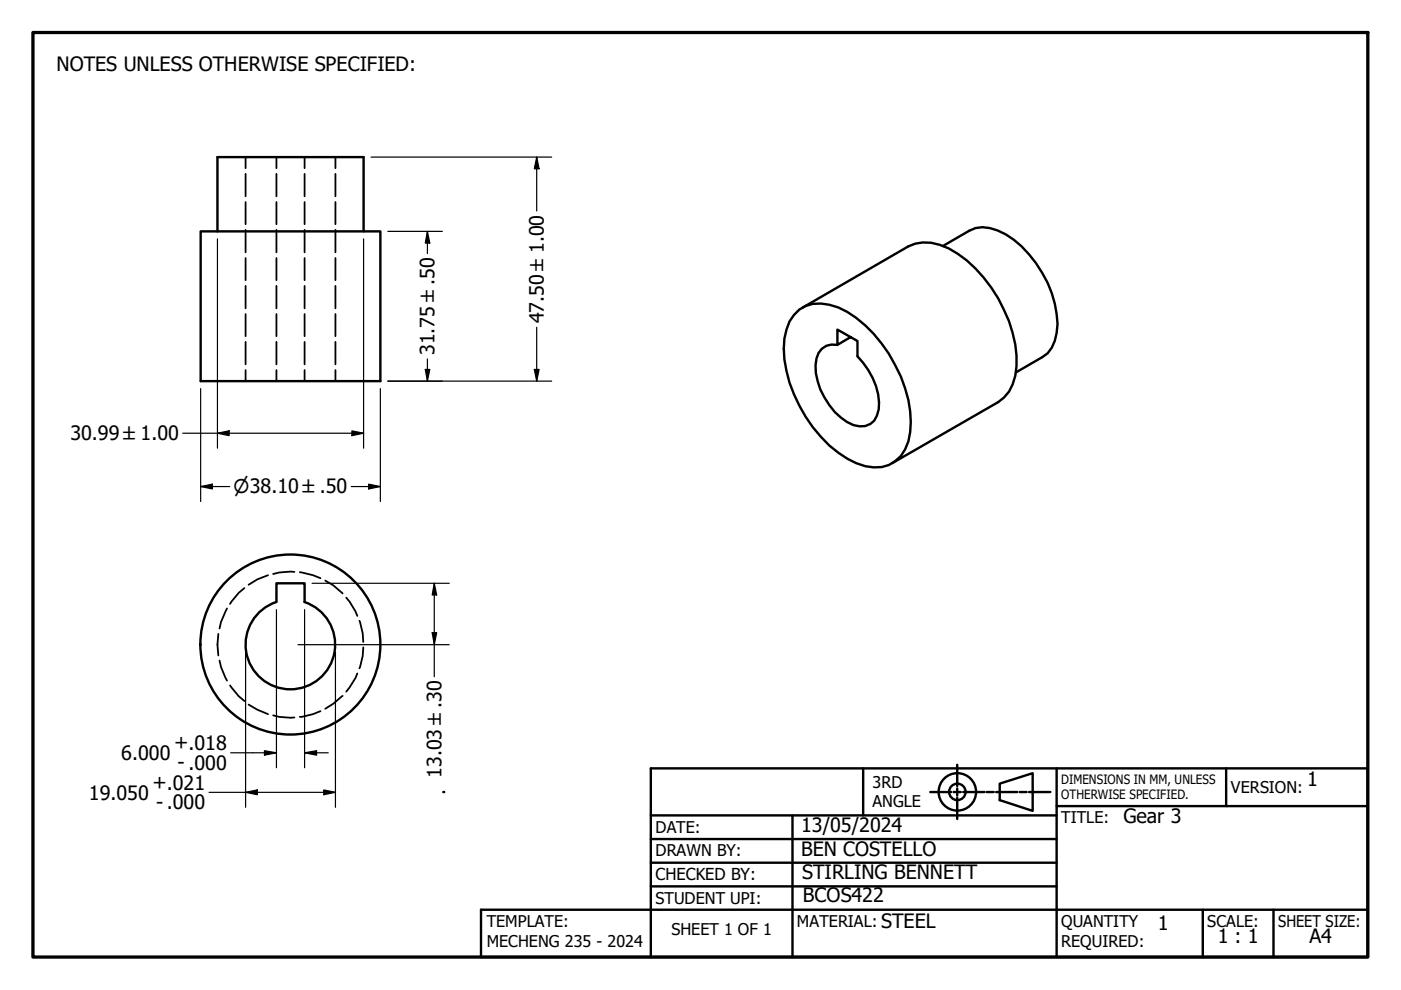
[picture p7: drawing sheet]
<svg xmlns="http://www.w3.org/2000/svg" width="297mm" height="210mm" viewBox="0 0 297 210" stroke-linecap="round" stroke-linejoin="round" font-family="sans-serif">
<!-- layer: Hidden (ANSI) -->
<g fill="none" stroke="#000" stroke-width=".38">
<path d="M52.1 33.3v2.4M52.1 36.9v4.7M58.6 33.3v2.4M58.6 36.9v4.7M64.6 33.3v2.4M64.6 36.9v4.7M71.1 33.3v2.4M71.1 36.9v4.7M52.1 42.8v4.7M52.1 48.7v4.8M52.1 54.7v4.7M58.6 42.8v4.7"/>
<path d="M58.6 48.7v4.8M58.6 54.7v4.7M64.6 42.8v4.7M64.6 48.7v4.8M64.6 54.7v4.7M71.1 42.8v4.7M71.1 48.7v4.8M71.1 54.7v4.7M52.1 60.6v4.8M52.1 66.6v4.7M52.1 72.5v4.8M52.1 78.5v2.3"/>
<path d="M58.6 60.6v4.8M58.6 66.6v4.7M58.6 72.5v4.8M58.6 78.5v2.3M64.6 60.6v4.8M64.6 66.6v4.7M64.6 72.5v4.8M64.6 78.5v2.3M71.1 60.6v4.8M71.1 66.6v4.7M71.1 72.5v4.8M71.1 78.5v2.3"/>
<path d="M46.3 134.4l-.2 2.3 .2 2.3M48.1 129l-1.2 2.9-.4 1.4M51.8 124.7l-1.2 1-1.8 2.4M56.8 122l-2.3 .8-1.8 1.2M62.4 121.3l-3.2 .1-1.3 .3M63.6 121.3l2.8 .7 1.5 .6M69 123.1l1.7 1 1.9 1.7M73.4 126.7l.7 .8 1.3 2.1 .4 1M76.2 131.6l.7 2.7 .1 1.8M77 137.3l-.1 1.8-.7 2.6M46.5 140.1l.4 1.3 1.2 2.9M48.8 145.3l1.8 2.3 1.2 1"/>
<path d="M52.7 149.4l1.8 1.1 2.3 .9M57.9 151.7l1.3 .3 3.2 .1M67.9 150.8l-1.5 .6-2.8 .6M72.6 147.5l-1.9 1.7-1.7 1.1M75.8 142.8l-.4 .9-2 3"/>
</g>
<!-- layer: Visible (ANSI) -->
<g fill="none" stroke="#000" stroke-width=".51">
<path d="M42.5 49.1h38.1v31.7h-38.1zM46.1 49.1v-15.8h31v15.8M199.9 52.2l5.6-3.3a6.5 6.5 0 0 1 6 0 20.4 20.4 0 0 1 9.5 9 22.3 22.3 0 0 1 3.2 10.8 9.3 9.3 0 0 1-2.1 6.2l-1.1 .8-5.6 3.3M168.3 66.8a6.9 6.9 0 0 1 7.5-2.2 18.3 18.3 0 0 1 9.4 6.2 29.4 29.4 0 0 1 7.9 18.7 11 11 0 0 1-2.1 7.2 7 7 0 0 1-7.5 2.1 21.9 21.9 0 0 1-11.2-8.2 30 30 0 0 1-6.1-16.7 11.5 11.5 0 0 1 2.1-7.1zM170.1 65.2l22.5-13a9.1 9.1 0 0 1 8.6 .5 29.4 29.4 0 0 1 13.5 17.9 15.9 15.9 0 0 1-.8 12.4l-1 1.3-1.3 1-22.4 12.9M180.3 71.5l-2.8 1.6v-3.2l4.3 2.4v3.2a14.9 14.9 0 0 1 4.5 11.3 3.8 3.8 0 0 1-5.3 3.3 14.5 14.5 0 0 1-8.1-12.6 4 4 0 0 1 3.4-4.4h1.2M58.6 127.6a9.5 9.5 0 0 0-4.7 14.7 9.5 9.5 0 0 0 15.3 0 9.5 9.5 0 0 0-4.6-14.7M58.6 127.6v-3.9h6v3.9"/>
<circle cx="61.6" cy="136.7" r="19.1"/>
</g>
<!-- layer: Title (ANSI) -->
<circle cx="94" cy="167.9" r=".25" fill="#000"/>
<g fill="none" stroke="#000" stroke-width=".51">
<path d="M138 177.9h86M138 172.9h86M168 172.9v30M183 162.9v10M197.2 167.9h4.5M202.2 167.9h1.5M202.9 162.2v4.5M202.9 167.2v1.5M202.9 169.1v4.5M204.2 167.9h4.5M209.2 167.9h1.5M211.2 167.9h4.5"/>
<path d="M212 166.2l6.9-2.3v8l-6.9-2.3zM216.2 167.9h1.5M218.2 167.9h4.5M224 170.9h66M224 162.9v40M260 162.9v8M138 187.9h86M138 182.9h86M255 192.9v10M270 192.9v10M290 192.9h-188v10h188v-40h-152v40"/>
<circle cx="203" cy="167.9" r="4"/>
<circle cx="203" cy="167.9" r="1.75"/>
</g>
<!-- layer: Border (ANSI) -->
<path d="M7 6.9h283v196h-283z" fill="none" stroke="#000" stroke-width=".7"/>
<!-- layer: Dimension (ANSI) -->
<g fill="none" stroke="#000" stroke-width=".25">
<path d="M78.7 33.3h38.3M113.8 33.3l.5 2.5h-1zM113.8 33.3v11.4M46.1 50.6v44.4M77.1 50.6v44.4M82.2 49.1h11.6M90.6 49.1l.5 2.4h-.9zM90.6 49.1v4.7M90.2 78.3h.9l-.5 2.5zM90.6 76.1v4.7M113.3 78.3h1l-.5 2.5zM113.8 69.4v11.4"/>
<path d="M38.7 91.9h38.4M42.5 82.4v23.9M46.1 91.9l2.5-.6v1.1zM74.6 91.3l2.5 .6-2.5 .5zM80.6 82.4v23.9M82.2 80.8h34.8M42.5 103.2l2.5-.5v1zM42.5 103.2h6.2M74.5 103.2h6.1M78.2 102.7l2.4 .5-2.4 .5zM52.1 138.3v32.9M58.6 129.3v33.5"/>
<path d="M63.2 136.7h32M64.6 129.3v33.5M66.2 123.7h29M71.1 138.3v32.9M91.6 134.1h1l-.5 2.6zM92.1 123.7l.5 2.4h-1zM92.1 123.7v19.8M48.9 159.6h9.7M56.1 159.2l2.5 .4-2.5 .5zM64.6 159.6l2.5-.4v.9zM64.6 159.6h5M44.3 168h26.8"/>
<path d="M52.1 168l2.4-.5v1zM68.6 167.5l2.5 .5-2.5 .5z"/>
</g>
<g fill="#000">
<path d="M113.8 33.3l.5 2.5h-1zM90.6 49.1l.5 2.4h-.9zM90.2 78.3h.9l-.5 2.5zM113.3 78.3h1l-.5 2.5zM46.1 91.9l2.5-.6v1.1zM74.6 91.3l2.5 .6-2.5 .5zM42.5 103.2l2.5-.5v1zM78.2 102.7l2.4 .5-2.4 .5zM91.6 134.1h1l-.5 2.6zM92.1 123.7l.5 2.4h-1zM64.6 159.6l2.5-.4v.9zM52.1 168l2.4-.5v1z"/>
<path d="M56.1 159.2l2.5 .4-2.5 .5zM68.6 167.5l2.5 .5-2.5 .5z"/>
</g>
<g font-size="4.2">
<text x="12" y="15">NOTES UNLESS OTHERWISE SPECIFIED:</text>
<text x="115.3" y="68.6" transform="rotate(-90 115.3 68.6)">47.50 ±1.00</text>
<text x="92.1" y="75.3" transform="rotate(-90 92.1 75.3)">31.75 ±.50</text>
<text x="14.9" y="93.4">30.99 ±1.00</text>
<text x="25.7" y="161.2">6.000</text>
<text x="36.9" y="158.8">+.018</text>
<text x="32.3" y="167.2">+.021</text>
<text x="37.7" y="163.1">- .000</text>
<text x="93.6" y="164.9" transform="rotate(-90 93.6 164.9)">13.03 ±.30</text>
<text x="277.2" y="166.6">1</text>
<text x="18.9" y="169.5">19.050</text>
<text x="33.1" y="171.5">- .000</text>
<text x="169.9" y="176.4">13/05/2024</text>
<text x="238.2" y="174.6">Gear 3</text>
<text x="169.9" y="181.5">BEN COSTELLO</text>
<text x="170.1" y="186.3">STIRLING BENNETT</text>
<text x="170.2" y="191.2">BCOS422</text>
<text x="186.8" y="196.8">STEEL</text>
<text x="245.5" y="197.2">1</text>
<text x="258.2" y="199.9">1 : 1</text>
<text x="277.6" y="199.9">A4</text>
</g>
<text font-size="3.9" x="49.5" y="104.6">⌀38.10 ±.50</text>
<text font-size="3.5" x="139" y="186.7">CHECKED BY:</text>
<g font-size="3.4">
<text x="185" y="167">3RD</text>
<text x="185" y="171">ANGLE</text>
<text x="261" y="168.2">VERSION:</text>
<text x="139" y="176.6">DATE:</text>
<text x="225" y="174.6">TITLE:</text>
<text x="139" y="181.6">DRAWN BY:</text>
<text x="139" y="191.7">STUDENT UPI:</text>
<text x="103.2" y="196.6">TEMPLATE:</text>
<text x="169" y="196.6">MATERIAL:</text>
<text x="225" y="196.6">QUANTITY</text>
<text x="256" y="196.6">SCALE:</text>
<text x="271" y="196.6">SHEET SIZE:</text>
<text x="103.2" y="200.7">MECHENG 235 - 2024</text>
<text x="142.4" y="198.2">SHEET 1 OF 1</text>
<text x="225" y="200.7">REQUIRED:</text>
</g>
<g font-size="2.7">
<text x="225" y="166.2">DIMENSIONS IN MM, UNLESS</text>
<text x="225" y="169.5">OTHERWISE SPECIFIED.</text>
</g>
</svg>
